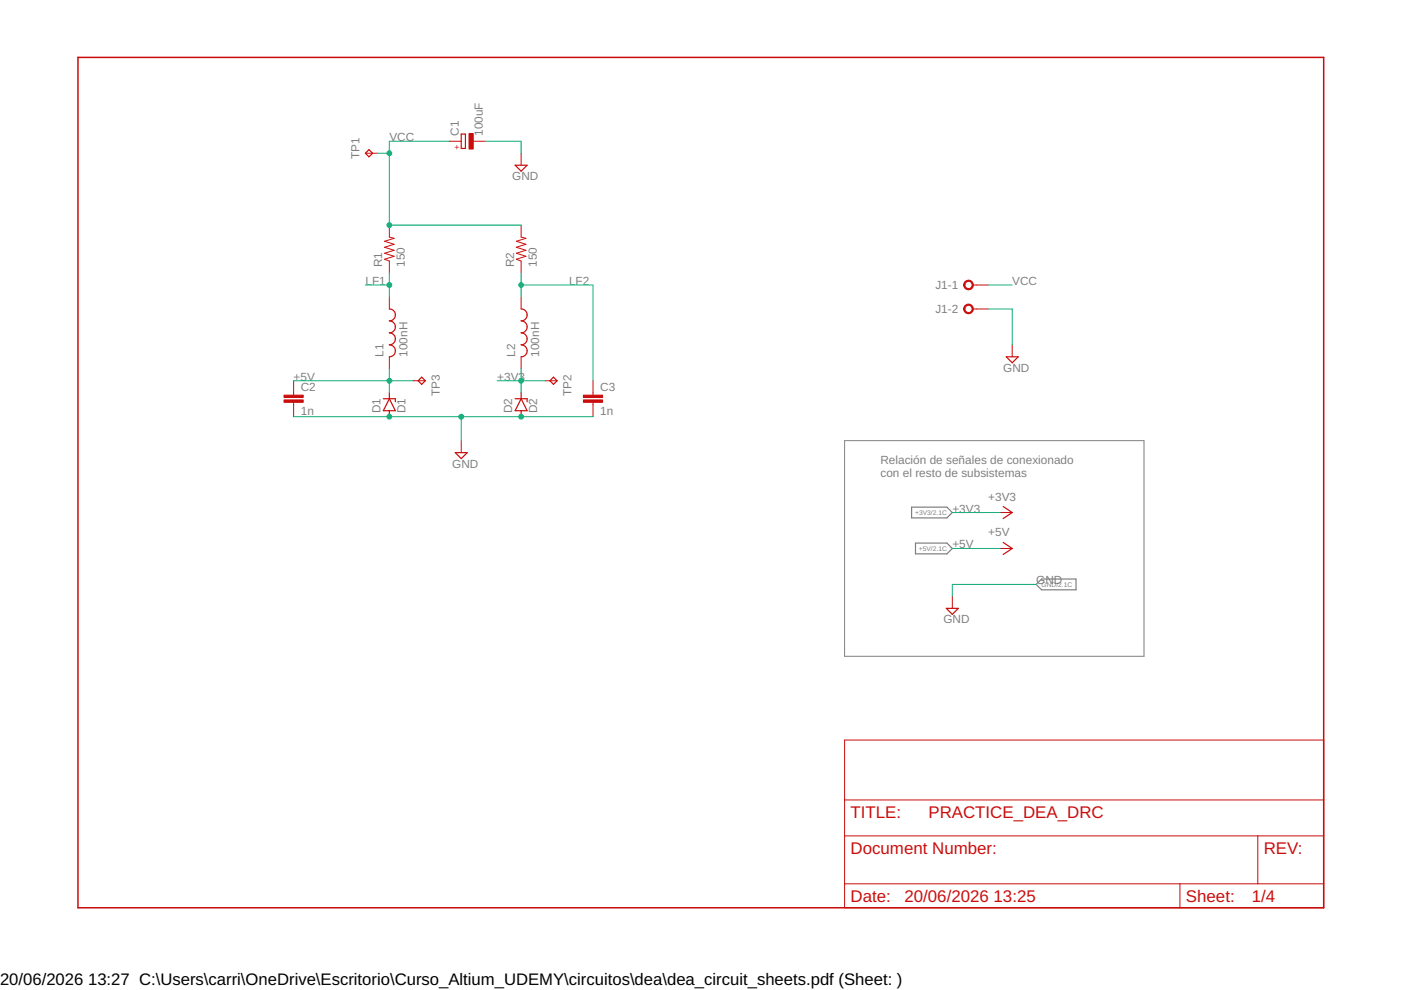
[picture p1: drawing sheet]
<svg xmlns="http://www.w3.org/2000/svg" width="297mm" height="210mm" viewBox="0 0 297 210" stroke-linecap="round" stroke-linejoin="round" font-family="sans-serif">
<path d="M179.1 93.4h63.4v45.7h-63.4z" fill="none" stroke="#808080" stroke-width=".21"/>
<path d="M193.3 107.5h7.5l1.1 1.2-1.1 1.1h-7.5zM194.1 115.1h6.7l1.1 1.2-1.1 1.1h-6.7zM219.7 123.9l1.1-1.1h7.3v2.3h-7.3z" fill="none" stroke="#808080" stroke-width=".25"/>
<path d="M16.5 12.2h264.1v180.3h-264.1z" fill="none" stroke="#c90d0c" stroke-width=".32"/>
<g fill="none" stroke="#c90d0c" stroke-width=".21">
<path d="M77.5 32.5h2.5M95.2 30h2.6M100.3 30h2.6M110.5 32.5v2.5M82.5 47.7v2.6l1.1 .2-2.1 .7 2.1 .6-2.1 .6 2.1 .7-2.1 .6 2.1 .6-2.1 .7 1 .4v2.5M110.5 47.7v2.6l1 .2-2 .7 2 .6-2 .6 2 .7-2 .6 2 .6-2 .7 1 .4v2.5M82.5 63v2.5M82.5 75.6v2.6M110.5 63v2.5M110.5 75.6v2.6M206.2 60.4h3.3M206.2 65.5h3.3"/>
<path d="M214.6 73.1v2.5M62.3 80.7v3.1M62.3 85.3v3M87.6 80.7h2.6M97.8 93.4v2.6M115.6 80.7h2.5M125.7 80.7v3.1M125.7 85.3v3M212.1 108.7h2.5M212.1 116.3h2.5M201.9 126.4v2.6M179.1 156.9h101.5v35.6h-101.5z"/>
<path d="M179.1 177.2h101.5M179.1 169.6h101.5M266.7 177.2v10.2M179.1 187.4h101.5M250.2 187.4v5.1"/>
</g>
<g fill="none" stroke="#c90d0c" stroke-width=".25">
<path d="M78.2 31.7l.8 .8-.8 .8-.7-.8zM97.8 28.4h.9v3.1h-.9zM109.2 35h2.6l-1.3 1.3zM82.5 65.5a1.26 1.26 0 0 1 1.3 1.3 1.26 1.26 0 0 1-1.3 1.2 1.27 1.27 0 0 1 1.3 1.3 1.27 1.27 0 0 1-1.3 1.3 1.27 1.27 0 0 1 1.3 1.2 1.27 1.27 0 0 1-1.3 1.3 1.27 1.27 0 0 1 1.3 1.3 1.27 1.27 0 0 1-1.3 1.2M89.4 80l.8 .7-.8 .8-.8-.8zM110.5 65.5a1.26 1.26 0 0 1 1.3 1.3 1.26 1.26 0 0 1-1.3 1.2 1.27 1.27 0 0 1 1.3 1.3 1.27 1.27 0 0 1-1.3 1.3 1.27 1.27 0 0 1 1.3 1.2 1.27 1.27 0 0 1-1.3 1.3 1.27 1.27 0 0 1 1.3 1.3 1.27 1.27 0 0 1-1.3 1.2M117.3 80l.8 .7-.8 .8-.7-.8zM213.3 75.6h2.6l-1.3 1.3zM81.3 84.5h2.5v.7M82.5 84.5l1.3 2.6h-2.5zM82.5 83.3v1.2M82.5 87.1v1.2"/>
<path d="M96.5 96h2.6l-1.3 1.2zM109.2 84.5h2.6v.7M110.5 84.5l1.3 2.6h-2.6zM110.5 83.3v1.2M110.5 87.1v1.2M212.7 107.4l1.9 1.3-1.9 1.2M212.7 115l1.9 1.3-1.9 1.3M200.6 129h2.6l-1.3 1.3z"/>
</g>
<g fill="#c90d0c" stroke="#c90d0c" stroke-width=".21">
<path d="M99.4 28.3h.9v3.3h-.9z"/>
<path d="M60.2 84.8h4.1v.5h-4.1z"/>
<path d="M60.2 83.8h4.1v.5h-4.1z"/>
<path d="M123.7 84.8h4.1v.5h-4.1z"/>
<path d="M123.7 83.8h4.1v.5h-4.1z"/>
</g>
<g fill="#c90d0c" stroke="#c90d0c" stroke-width=".21">
<path d="M204.5 59.8a1.02 1.02 0 0 1 1.6 0 1.02 1.02 0 0 1-.4 1.6 1.02 1.02 0 0 1-1.4-1h.3a.76 .76 0 0 1 1-.7 .76 .76 0 0 1 .3 1.2 .76 .76 0 0 1-1.3-.3v-.2h-.3z" fill-rule="evenodd"/>
<path d="M204.5 64.9a1.02 1.02 0 0 1 1.6-.1 1.02 1.02 0 0 1-.4 1.6 1.02 1.02 0 0 1-1.4-.9h.3a.76 .76 0 0 1 1-.7 .76 .76 0 0 1 .3 1.2 .76 .76 0 0 1-1.3-.3v-.2h-.3z" fill-rule="evenodd"/>
</g>
<g fill="none" stroke="#0dab76" stroke-width=".21">
<path d="M80 32.5h2.5M95.2 30h-12.7v17.7h28M102.9 30h7.6v2.5M82.5 57.9v5.1M110.5 57.9v5.1M77.5 60.4h5M82.5 78.2v5.1M110.5 78.2v5.1M110.5 60.4h15.2v20.3M209.5 60.4h5.1M209.5 65.5h5.1v7.6M62.3 88.3h63.4"/>
<path d="M62.3 80.7h25.3M97.8 88.3v5.1M105.4 80.7h10.2M201.9 108.7h10.2M201.9 116.3h10.2M219.7 123.9h-17.8v2.5"/>
</g>
<g fill="#0dab76" stroke="#0dab76" stroke-width=".21">
<circle cx="110.5" cy="60.4" r=".51"/>
<circle cx="82.5" cy="88.3" r=".51"/>
<circle cx="110.5" cy="88.3" r=".51"/>
<circle cx="97.8" cy="88.3" r=".51"/>
<circle cx="82.5" cy="60.4" r=".51"/>
<circle cx="82.5" cy="47.7" r=".51"/>
<circle cx="82.5" cy="32.5" r=".51"/>
<circle cx="110.5" cy="80.7" r=".51"/>
<circle cx="82.5" cy="80.7" r=".51"/>
</g>
<g font-size="3.6" fill="#c90d0c">
<text x="180.3" y="173.4">TITLE:</text>
<text x="196.8" y="173.4">PRACTICE_DEA_DRC</text>
<text x="180.3" y="181">Document Number:</text>
<text x="267.9" y="181">REV:</text>
<text x="180.3" y="191.2">Date:</text>
<text x="191.8" y="191.2">20/06/2026</text>
<text x="210.7" y="191.2">13:25</text>
<text x="251.4" y="191.2">Sheet:</text>
<text x="265.4" y="191.2">1/4</text>
</g>
<g font-size="3.5">
<text x="0" y="208.9">20/06/2026</text>
<text x="18.7" y="208.9">13:27 C:\Users\carri\OneDrive\Escritorio\Curso_Altium_UDEMY\circuitos\dea\dea_circuit_sheets.pdf (Sheet: )</text>
</g>
<g font-size="2.5" fill="#808080">
<text x="82.6" y="29.9">VCC</text>
<text x="97.3" y="28.8" transform="rotate(-90 97.3 28.8)">C1</text>
<text x="102.4" y="28.8" transform="rotate(-90 102.4 28.8)">100uF</text>
<text x="76.2" y="33.8" transform="rotate(-90 76.2 33.8)">TP1</text>
<text x="108.6" y="38.2">GND</text>
<text x="81.1" y="56.6" transform="rotate(-90 81.1 56.6)">R1</text>
<text x="85.9" y="56.6" transform="rotate(-90 85.9 56.6)">150</text>
<text x="109" y="56.6" transform="rotate(-90 109 56.6)">R2</text>
<text x="113.8" y="56.6" transform="rotate(-90 113.8 56.6)">150</text>
<text x="77.5" y="60.4">LF1</text>
<text x="120.7" y="60.4">LF2</text>
<text x="198.3" y="61.3">J1-1</text>
<text x="214.6" y="60.4">VCC</text>
<text x="198.3" y="66.4">J1-2</text>
<text x="81.3" y="75.7" transform="rotate(-90 81.3 75.7)">L1</text>
<text x="86.4" y="75.7" transform="rotate(-90 86.4 75.7)">100nH</text>
<text x="109.2" y="75.7" transform="rotate(-90 109.2 75.7)">L2</text>
<text x="114.3" y="75.7" transform="rotate(-90 114.3 75.7)">100nH</text>
<text x="62.2" y="80.7">+5V</text>
<text x="63.8" y="82.9">C2</text>
<text x="105.4" y="80.7">+3V3</text>
<text x="127.3" y="82.9">C3</text>
<text x="212.7" y="78.8">GND</text>
<text x="63.8" y="88">1n</text>
<text x="80.7" y="87.6" transform="rotate(-90 80.7 87.6)">D1</text>
<text x="86" y="87.6" transform="rotate(-90 86 87.6)">D1</text>
<text x="93.2" y="84.1" transform="rotate(-90 93.2 84.1)">TP3</text>
<text x="108.6" y="87.6" transform="rotate(-90 108.6 87.6)">D2</text>
<text x="113.9" y="87.6" transform="rotate(-90 113.9 87.6)">D2</text>
<text x="121.2" y="84.1" transform="rotate(-90 121.2 84.1)">TP2</text>
<text x="127.3" y="88">1n</text>
<text x="95.9" y="99.1">GND</text>
<text x="186.7" y="98.4">Relación de señales de conexionado</text>
<text x="186.7" y="101.1">con el resto de subsistemas</text>
<text x="209.5" y="106.1">+3V3</text>
<text x="201.9" y="108.7">+3V3</text>
<text x="209.5" y="113.7">+5V</text>
<text x="201.9" y="116.3">+5V</text>
<text x="219.7" y="123.9">GND</text>
<text x="200" y="132.2">GND</text>
</g>
<text font-size="1.8" fill="#c90d0c" x="96.4" y="31.8">+</text>
<g font-size="1.4" fill="#808080">
<text x="194" y="109.2">+3V3/2.1C</text>
<text x="194.8" y="116.8">+5V/2.1C</text>
<text x="220.8" y="124.4">GND/2.1C</text>
</g>
</svg>
